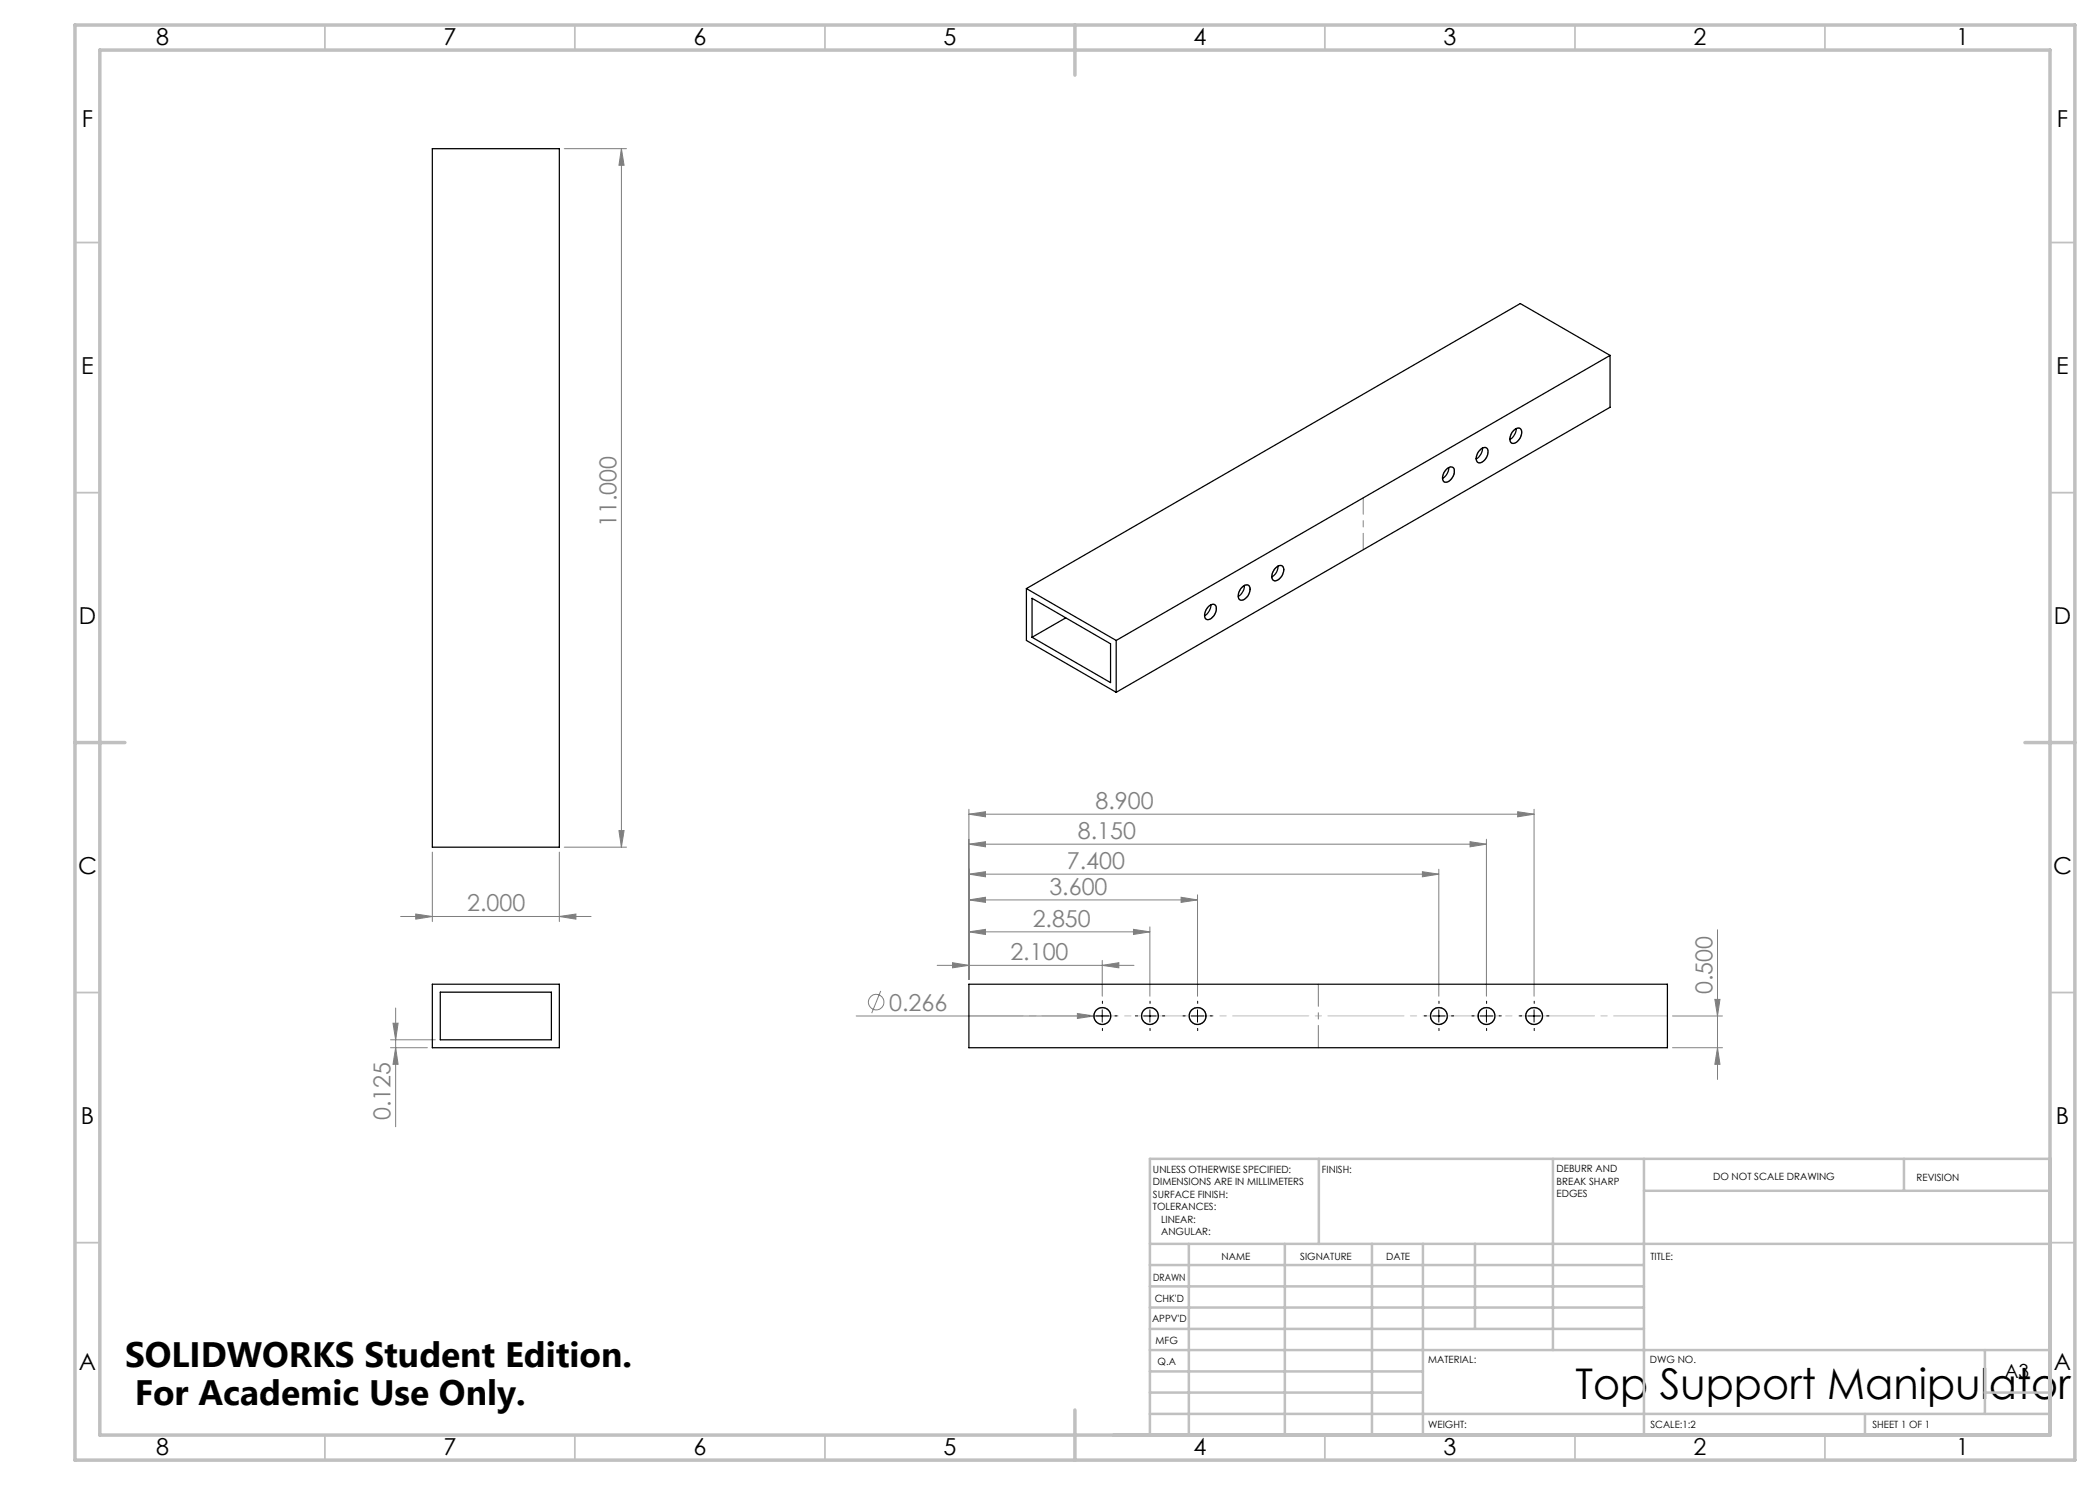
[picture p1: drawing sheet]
<svg xmlns="http://www.w3.org/2000/svg" width="420mm" height="297mm" viewBox="0 0 420 297" stroke-linecap="round" stroke-linejoin="round" font-family="sans-serif">
<g fill="none" stroke="#808080" stroke-width=".2">
<path d="M112.9 29.7h12.4M124.3 29.7l.5 3.4h-1zM124.3 29.7v139.7M86.5 170.4v13.9M111.9 170.4v13.9M112.9 169.4h12.4M123.8 166.1h1l-.5 3.3zM193.8 174.8l3.3-.5v1.1zM193.8 168.8l3.3-.5v1.1zM193.8 162.8l3.3-.5v1.1zM193.8 161.9v34M193.8 174.8h94"/>
<path d="M193.8 168.8h103.5M193.8 162.8h113M193.8 180l3.3-.5v1zM193.8 180h45.7M236.2 179.5l3.3 .5-3.3 .5zM239.5 179v20.2M284.5 174.3l3.3 .5-3.3 .6zM287.8 173.8v25.4M294 168.3l3.3 .5-3.3 .6zM297.3 167.8v31.4M303.5 162.3l3.3 .5-3.3 .6zM306.8 161.9v37.3"/>
<path d="M80.1 183.3h38.1M83.1 182.8l3.4 .5-3.4 .5zM111.9 183.3l3.3-.5v1zM176.1 198.2l-1.8 4.4M187.4 193.1h39.4M190.5 192.5l3.3 .6-3.3 .5zM193.8 186.4l3.3-.5v1zM193.8 186.4h36.2M220.5 193.1l3.3-.6v1.1zM220.5 192.1v7.1M226.7 185.9l3.3 .5-3.3 .5zM230 185.4v13.8"/>
<path d="M343 199.9h1l-.5 3.3zM343.5 185.9v30M78.1 209.5h7.4M78.1 208h9M78.6 204.6h1l-.5 3.4zM79.1 209.5l.5 3.4h-1zM79.1 201.6v23.8M171.2 203.2h50.9M215.5 202.7l3.3 .5-3.3 .5zM334.5 203.2h10M334.5 209.5h10M343.5 209.5l.5 3.4h-1z"/>
<circle cx="175.2" cy="200.4" r="1.55"/>
</g>
<g fill="none" stroke="#808080" stroke-width=".25">
<path d="M289.1 94l.3-.2a.84 .84 0 0 1 1.1-.3 .84 .84 0 0 1 .3 1.1 2.04 2.04 0 0 1-1.8 1.8 1.48 1.48 0 0 1 0-2.2zM295.9 90.1a.93 .93 0 0 1 .8-.6 .93 .93 0 0 1 .9 .5 2.26 2.26 0 0 1-1.8 2.6 1.15 1.15 0 0 1-.3-1.8zM302.7 86.1a.84 .84 0 0 1 .9-.5 .84 .84 0 0 1 .7 .8 2.14 2.14 0 0 1-1.9 2.2 1.45 1.45 0 0 1 0-2.1zM248.4 117.5a.84 .84 0 0 1 .9-.5 .84 .84 0 0 1 .7 .7 2.13 2.13 0 0 1-1.9 2.3 1.66 1.66 0 0 1 .1-2.4zM255.1 113.6a.84 .84 0 0 1 .9-.5 .84 .84 0 0 1 .8 .7 2.13 2.13 0 0 1-2 2.3 1.42 1.42 0 0 1 0-2.1zM241.8 121.2l.1-.1a.82 .82 0 0 1 1.1-.1 .82 .82 0 0 1 .2 1.1 2.04 2.04 0 0 1-1.8 1.8 1.23 1.23 0 0 1-.3-1.8z"/>
<circle cx="220.5" cy="203.2" r="1.7"/>
<circle cx="230" cy="203.2" r="1.7"/>
<circle cx="239.5" cy="203.2" r="1.7"/>
<circle cx="287.8" cy="203.2" r="1.7"/>
<circle cx="297.3" cy="203.2" r="1.7"/>
<circle cx="306.8" cy="203.2" r="1.7"/>
</g>
<path d="M333.5 203.2h-139.7" fill="none" stroke="#c0c0c0" stroke-width=".2" stroke-dasharray="15.2 1.3 1.3 1.3" stroke-dashoffset="4.4"/>
<g fill="none" stroke="#c0c0c0" stroke-width=".35">
<path d="M65 5v5M115 5v5M165 5v5M265 5v5M315 5v5M365 5v5M15 48.5h5M410 48.5h5M15 98.5h5M410 98.5h5M15 198.5h5M410 198.5h5"/>
<path d="M15 248.5h5M410 248.5h5M65 287v5M115 287v5M165 287v5M265 287v5M315 287v5M365 287v5"/>
</g>
<g fill="none" stroke="#c0c0c0" stroke-width=".5">
<path d="M263.8 231.8v17M310.6 231.8v38.2M328.8 231.8v55.2M328.8 238.2h81.2M380.8 231.8v6.4M410 231.8h-180v55.2M230 248.8h180M230 257.3h98.8M230 253h98.8M237.8 248.8v38.2M257 248.8v38.2M274.4 248.8v38.2"/>
<path d="M284.6 248.8v38.2M295 248.8v17M230 265.8h98.8M230 261.5h98.8M230 278.5h54.6M230 274.3h54.6M230 270h180M397 278.5h13M397 270v12.8M230 282.8h180M373 282.8v4.2"/>
</g>
<path d="M15 5h400v287h-400zM20 10h390v277h-390zM215 5v10M15 148.5h10M405 148.5h10M215 282v10" fill="none" stroke="#c0c0c0" stroke-width=".7"/>
<g fill="none" stroke="#000" stroke-width=".2" stroke-dasharray="15.2 1.3 1.3 1.3">
<path d="M218 203.2h-.5M220.5 200.7v-.5M220.5 205.7v.4M223 203.2h.4M227.5 203.2h-.4M230 200.7v-.5M230 205.7v.4M232.5 203.2h.4M237 203.2h-.4M239.5 200.7v-.5M239.5 205.7v.4M242 203.2h.5"/>
<path d="M285.3 203.2h-.4M287.8 200.7v-.5M287.8 205.7v.4M290.3 203.2h.4M294.8 203.2h-.4M297.3 200.7v-.5M297.3 205.7v.4M299.8 203.2h.5M304.3 203.2h-.4M306.8 200.7v-.5M306.8 205.7v.4M309.3 203.2h.5"/>
</g>
<path d="M219.2 203.2h2.5M220.5 202v2.4M228.7 203.2h2.5M230 202v2.4M238.3 203.2h2.5M239.5 202v2.4M286.5 203.2h2.5M287.8 202v2.4M296.1 203.2h2.5M297.3 202v2.4M305.6 203.2h2.5M306.8 202v2.4" fill="none" stroke="#000" stroke-width=".2"/>
<path d="M263.7 196.8v12.7" fill="none" stroke="#808080" stroke-width=".2" stroke-dasharray="15.2 1.3 1.3 1.3" stroke-dashoffset="10.8"/>
<path d="M272.6 99.6v10.3" fill="none" stroke="#808080" stroke-width=".2" stroke-dasharray="15.2 1.3 1.3 1.3" stroke-dashoffset="12"/>
<g fill="#808080">
<path d="M215.5 202.7l3.3 .5-3.3 .5z"/>
<path d="M343 199.9h1l-.5 3.3zM343.5 209.5l.5 3.4h-1z"/>
<path d="M111.9 183.3l3.3-.5v1zM83.1 182.8l3.4 .5-3.4 .5zM226.7 185.9l3.3 .5-3.3 .5zM193.8 186.4l3.3-.5v1zM236.2 179.5l3.3 .5-3.3 .5zM193.8 180l3.3-.5v1z"/>
<path d="M190.5 192.5l3.3 .6-3.3 .5zM220.5 193.1l3.3-.6v1.1zM193.8 174.8l3.3-.5v1.1zM284.5 174.3l3.3 .5-3.3 .6zM193.8 168.8l3.3-.5v1.1zM294 168.3l3.3 .5-3.3 .6zM193.8 162.8l3.3-.5v1.1zM303.5 162.3l3.3 .5-3.3 .6z"/>
<path d="M123.8 166.1h1l-.5 3.3zM124.3 29.7l.5 3.4h-1z"/>
<path d="M78.6 204.6h1l-.5 3.4zM79.1 209.5l.5 3.4h-1z"/>
</g>
<g fill="none" stroke="#000" stroke-width=".25">
<path d="M86.5 29.7h25.4v139.7h-25.4zM322 71.1l-98.8 57M322 71.1l-17.9-10.4-98.8 57M322 71.1v10.4l-98.8 57M289.3 93.9l.3-.3a.75 .75 0 0 1 .8-.2 .75 .75 0 0 1 .5 .8 2.18 2.18 0 0 1-1.9 2.2 1.23 1.23 0 0 1-.2-1.9zM289.8 93.5a2.72 2.72 0 0 1-1.3 2.2M296.3 89.7a.81 .81 0 0 1 1.1-.1 .81 .81 0 0 1 .2 1.1 2.07 2.07 0 0 1-1.9 1.9 1.09 1.09 0 0 1-.3-1.6l.3-.7zM296.5 89.6a2.6 2.6 0 0 1-1.3 2.2M302.7 86.1a.87 .87 0 0 1 .8-.5 .87 .87 0 0 1 .8 .5 2.23 2.23 0 0 1-1.8 2.6 1.09 1.09 0 0 1-.4-1.6zM303.2 85.7a2.56 2.56 0 0 1-1.2 2.2M205.3 117.7l17.9 10.4M205.3 117.7v10.4l17.9 10.4"/>
<path d="M206.4 119.7l15.7 9.1v7.7l-15.7-9zM248.4 117.5a.87 .87 0 0 1 .8-.5 .87 .87 0 0 1 .8 .5 2.18 2.18 0 0 1-1.9 2.5 1.13 1.13 0 0 1-.3-1.5zM248.9 117.1a2.56 2.56 0 0 1-1.3 2.2M255.1 113.6a.87 .87 0 0 1 .8-.5 .87 .87 0 0 1 .8 .5 2.23 2.23 0 0 1-1.8 2.6 1.45 1.45 0 0 1 0-2.3zM255.6 113.2a2.56 2.56 0 0 1-1.2 2.2M213.1 123.6l-6.7 3.9M223.2 128.1v10.4M241.7 121.4a.87 .87 0 0 1 .8-.5 .87 .87 0 0 1 .7 .5 2.18 2.18 0 0 1-1.8 2.5 1.09 1.09 0 0 1-.3-1.5zM242.1 121a2.46 2.46 0 0 1-1.2 2.2M86.5 196.8h25.4v12.7h-25.4zM88.1 198.4h22.2v9.6h-22.2zM193.8 196.8h139.7v12.7h-139.7z"/>
<circle cx="220.5" cy="203.2" r="1.69"/>
<circle cx="230" cy="203.2" r="1.69"/>
<circle cx="239.5" cy="203.2" r="1.69"/>
<circle cx="287.8" cy="203.2" r="1.68"/>
<circle cx="297.3" cy="203.2" r="1.68"/>
<circle cx="306.8" cy="203.2" r="1.68"/>
</g>
<text font-size="8.5" x="315.1" y="279.7">Top Support Manipulator</text>
<g font-size="7.1">
<text x="25" y="273.3">SOLIDWORKS Student Edition.</text>
<text x="26.9" y="281">For Academic Use Only.</text>
</g>
<g font-size="4.7">
<text x="31.2" y="9">8</text>
<text x="88.7" y="9">7</text>
<text x="138.7" y="9">6</text>
<text x="188.7" y="9">5</text>
<text x="238.7" y="9">4</text>
<text x="288.7" y="9">3</text>
<text x="338.7" y="9">2</text>
<text x="391.2" y="9">1</text>
<text x="16.4" y="25.5">F</text>
<text x="411.4" y="25.5">F</text>
<text x="16.3" y="74.7">E</text>
<text x="411.2" y="74.7">E</text>
<text x="15.8" y="124.7">D</text>
<text x="410.8" y="124.7">D</text>
<text x="15.6" y="174.7">C</text>
<text x="410.6" y="174.8">C</text>
<text x="16.2" y="224.7">B</text>
<text x="411.2" y="224.7">B</text>
<text x="15.8" y="274">A</text>
<text x="410.8" y="274">A</text>
<text x="31.2" y="291">8</text>
<text x="88.7" y="291">7</text>
<text x="138.7" y="291">6</text>
<text x="188.7" y="291">5</text>
<text x="238.7" y="291">4</text>
<text x="288.7" y="291">3</text>
<text x="338.7" y="291">2</text>
<text x="391.2" y="291">1</text>
</g>
<g font-size="4.7" fill="#808080">
<text x="123.3" y="105.4" transform="rotate(-90 123.3 105.4)">11.000</text>
<text x="219.1" y="161.8">8.900</text>
<text x="215.6" y="167.8">8.150</text>
<text x="213.4" y="173.8">7.400</text>
<text x="209.9" y="178.9">3.600</text>
<text x="93.4" y="182.3">2.000</text>
<text x="206.5" y="185.4">2.850</text>
<text x="202.1" y="192">2.100</text>
<text x="177.8" y="202.1">0.266</text>
<text x="342.5" y="198.9" transform="rotate(-90 342.5 198.9)">0.500</text>
<text x="78.1" y="224" transform="rotate(-90 78.1 224)">0.125</text>
</g>
<text font-size="3.9" x="400.9" y="275.5">A3</text>
<g font-size="2">
<text x="230.6" y="234.6">UNLESS OTHERWISE SPECIFIED:</text>
<text x="230.6" y="237.1">DIMENSIONS ARE IN MILLIMETERS</text>
<text x="230.6" y="239.6">SURFACE FINISH:</text>
<text x="264.4" y="234.6">FINISH:</text>
<text x="311.3" y="234.5">DEBURR AND</text>
<text x="311.3" y="237">BREAK SHARP</text>
<text x="311.3" y="239.5">EDGES</text>
<text x="342.6" y="236">DO NOT SCALE DRAWING</text>
<text x="383.3" y="236.2">REVISION</text>
<text x="230.6" y="242.1">TOLERANCES:</text>
<text x="232.2" y="244.6">LINEAR:</text>
<text x="232.2" y="247.1">ANGULAR:</text>
<text x="244.3" y="252">NAME</text>
<text x="260" y="251.9">SIGNATURE</text>
<text x="277.2" y="251.9">DATE</text>
<text x="330.1" y="251.9">TITLE:</text>
<text x="230.6" y="256.1">DRAWN</text>
<text x="230.9" y="260.3">CHK'D</text>
<text x="230.4" y="264.4">APPV'D</text>
<text x="231.1" y="268.8">MFG</text>
<text x="231.5" y="273">Q.A</text>
<text x="285.6" y="272.5">MATERIAL:</text>
<text x="330" y="272.5">DWG NO.</text>
<text x="285.6" y="285.5">WEIGHT:</text>
<text x="330.1" y="285.6">SCALE:1:2</text>
<text x="374.5" y="285.6">SHEET 1 OF 1</text>
</g>
</svg>
